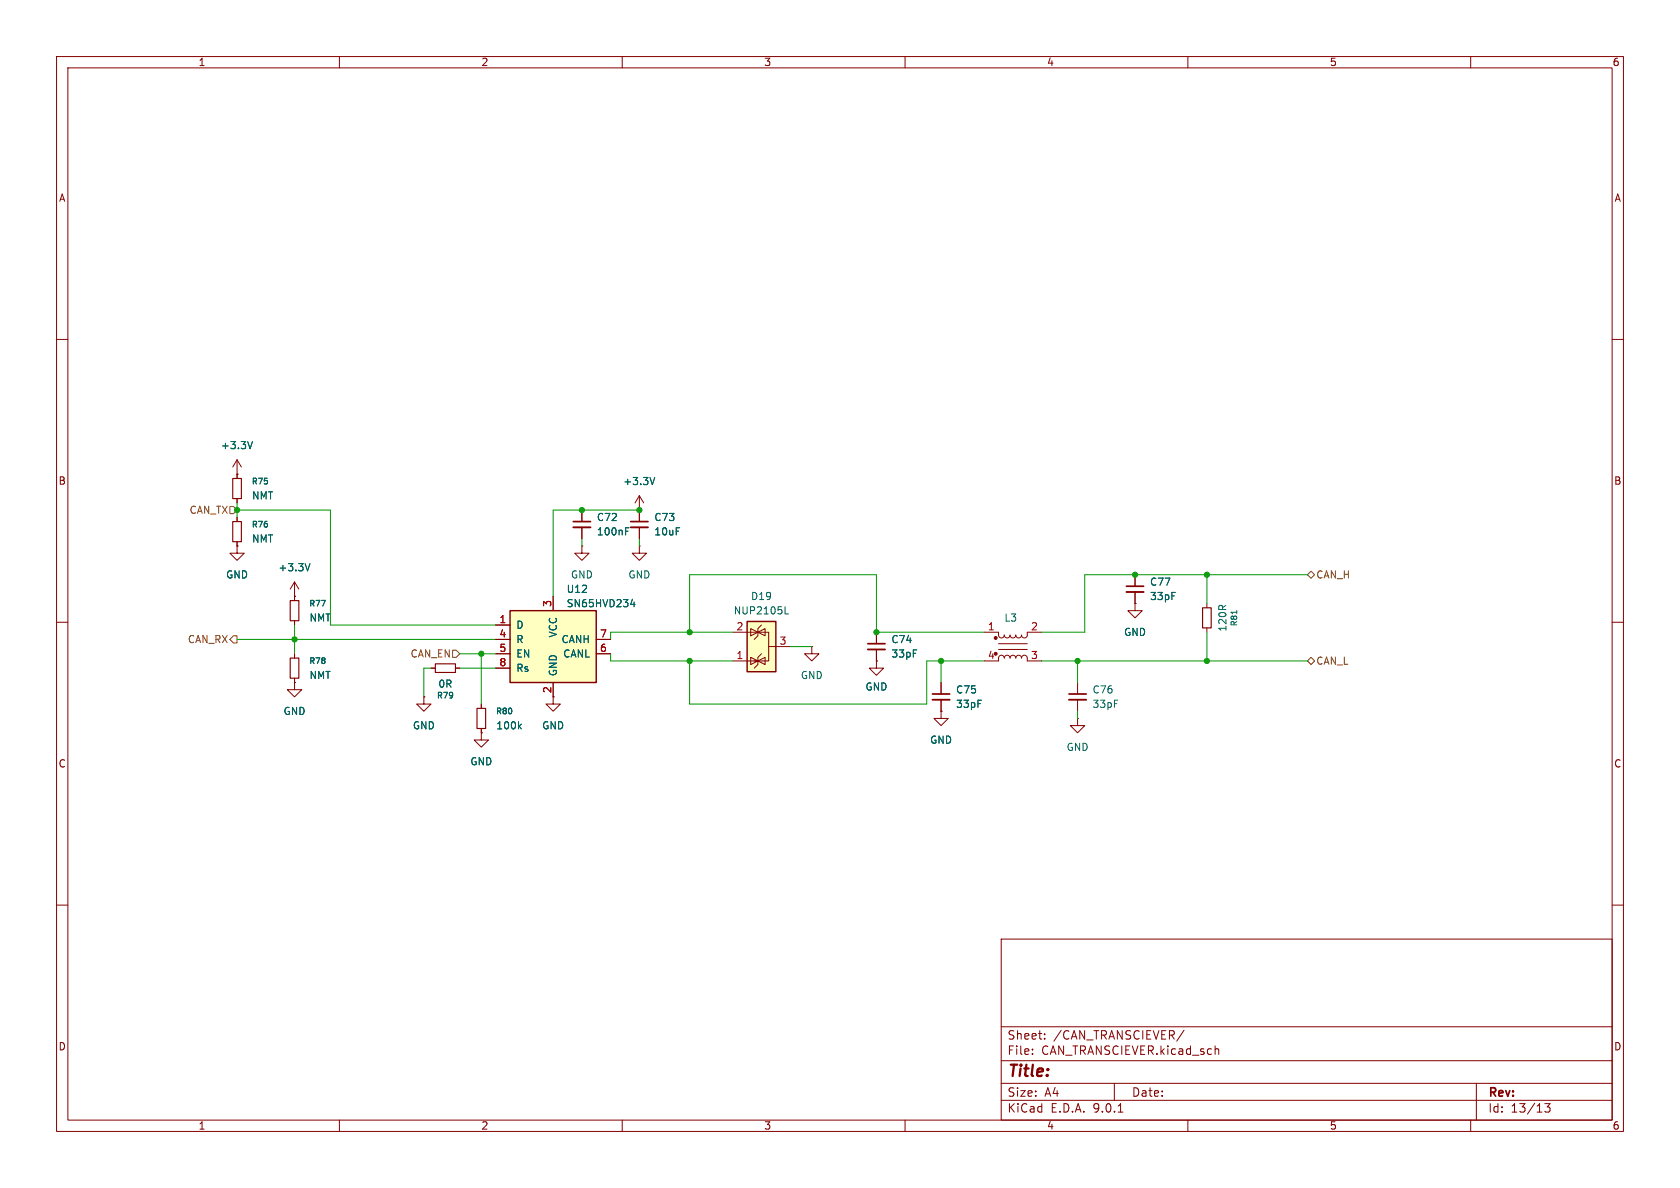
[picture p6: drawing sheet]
<svg xmlns="http://www.w3.org/2000/svg" width="297mm" height="210mm" viewBox="0 0 297 210" stroke-linecap="round" stroke-linejoin="round" font-family="sans-serif">
<g fill="none" stroke="#840000" stroke-width=".18">
<path d="M10 10h277v190h-277zM12 12h273v186h-273zM60 10v2M110 10v2M160 10v2M210 10v2M260 10v2M10 60h2M285 60h2M113 96.5v1.3h1.3l-1.3 1.3-1.2-1.3h1.2M113 96.5h.1M113 90.2v2"/>
<path d="M113 93.2v2.1M10 110h2M154.9 111.8v2M154.9 114.8v2M285 110h2M166.4 125.7v1.3h1.2l-1.2 1.3-1.3-1.3h1.3M166.4 125.7h.1M166.4 120.7v2M166.4 123.7v2M10 160h2M177 166h108v32h-108zM285 160h2"/>
<path d="M60 198v2M110 198v2M160 198v2M177 194.5h108M177 191.5h108M177 187.5h108M177 181.5h108M182.5 186.3v.1M182.5 185.5v.1M184.7 183.6v.1M184.7 182.8v.1M197 191.5v3"/>
<path d="M197.7 196.6h.8M209.3 182.1l-1.3 2M210 198v2M214.9 185.5h.5l.1 .9M260 198v2M261 191.5v6.5M273.1 195.1h.9l-.5 .6 .5 .1v.7l-.3 .1h-.4l-.2-.1"/>
</g>
<path d="M111.5 92.2h3.1M153.4 113.8h3.1M164.8 122.7h3.1" fill="none" stroke="#840000" stroke-width=".3"/>
<path d="M111.5 93.2h3.1M153.4 114.8h3.1M164.8 123.7h3.1" fill="none" stroke="#840000" stroke-width=".33"/>
<path d="M90.2 108h15.2v12.7h-15.2z" fill="#ffffc2"/>
<path d="M90.2 108h15.2v12.7h-15.2z" fill="none" stroke="#840000" stroke-width=".25"/>
<g fill="none" stroke="#840000" stroke-width=".18">
<path d="M41.9 91.4v.8M41.9 95.8v.7M87.6 110.5h2.6M87.6 113h2.6M87.6 115.6h2.6M87.6 118.1h2.6M97.8 105.4v2.6M105.4 113h2.5M105.4 115.6h2.5M154.9 116.8v1.3h1.3l-1.3 1.3-1.2-1.3h1.2M154.9 116.8h.1M174 111.8h2.5l.1 .7 .4 .3 .4-.2 .1-.3 .2 .3 .3 .2 .4-.1 .2-.4 .1 .3 .3 .2 .4-.1 .2-.4 .1 .3 .3 .2 .4-.1 .2-.4 .2 .4 .4 .1 .4-.3v-.7h2.5"/>
<path d="M174 116.8h2.5l.1-.7 .4-.3 .4 .2 .1 .3 .2-.3 .3-.2 .4 .2 .2 .3 .1-.3 .3-.2 .4 .1 .2 .4 .2-.4 .4-.1 .3 .2 .1 .3 .2-.4 .4-.1 .4 .3v.7h2.5M176.5 113.8h5.1M176.5 114.8h5.1M97.8 120.7v3.8h1.3l-1.3 1.2-1.3-1.2h1.3"/>
</g>
<path d="M111.8 105.9l-.3 .9h.8M112.1 106.4v.9" fill="none" stroke="#006464" stroke-width=".18"/>
<g fill="#840000" stroke="#840000" stroke-width=".18">
<circle cx="176" cy="112.8" r=".25"/>
<circle cx="176" cy="115.6" r=".25"/>
</g>
<path d="M41.1 92.2h1.6v3.6h-1.6z" fill="none" stroke="#840000" stroke-width=".2"/>
<path d="M132.1 109.9h5.1v8.8h-5.1z" fill="#ffffc2"/>
<path d="M132.1 109.9h5.1v8.8h-5.1z" fill="none" stroke="#840000" stroke-width=".25"/>
<g fill="none" stroke="#840000" stroke-width=".18">
<path d="M41.9 96.5v1.3h1.3l-1.3 1.3-1.3-1.3h1.3M41.9 96.5h.1M41.9 83.8h.1M41.9 81.3l-.8 1.3M41.9 81.3l.8 1.3M41.9 81.3v3.3M41.9 88.1v.8M41.9 91.4v.8M41.9 95.8v.7M102.9 96.5v1.3h1.2l-1.2 1.3-1.3-1.3h1.3M102.9 96.5h.1M102.9 90.2v2"/>
<path d="M102.9 93.2v2.1M113 90.2h.1M113 87.6l-.7 1.3M113 87.6l.8 1.3M113 87.6v4.6M113 93.2v2.1M52.1 105.4h.1M52.1 102.9v3.3M52.1 109.7v.8M52.1 115.6v.7M52.1 119.9v.8M52.1 102.9l-.8 1.2"/>
<path d="M52.1 102.9l.7 1.2M76.2 118.1h.8M80.5 118.1h.8M87.6 118.1h2.6M87.6 110.5h2.6M87.6 113h2.6M87.6 115.6h2.6M97.8 105.4v2.6M105.4 113h2.5M105.4 115.6h2.5M129.5 116.8h4.5M129.5 111.8h4.5"/>
<path d="M132.7 111.1l1.3 .7-1.3 .6zM133.3 116.8h.7l-1.3-.6v1.3l1.3-.7M134 111.8h1.9v5h-1.9M134 116.8l1.3-.6v1.3zM134 111.8l1.3-.7v1.3zM134.6 115.6l-.6 .6v1.3l-.7 .6M134.6 110.5l-.6 .6v1.3l-.7 .6M135.9 114.3h3.8M143.5 114.3v1.3h1.3l-1.3 1.2-1.3-1.2h1.3M143.5 114.3h.1M154.9 116.8h.1M154.9 111.8v2"/>
<path d="M154.9 114.8v2M200.7 106.7v1.3h1.2l-1.2 1.2-1.3-1.2h1.3M200.7 106.7h.1M200.7 101.6v2M200.7 104.6v2.1M213.4 106.7v.7M213.4 111v.8M52.1 120.7v1.2h1.2l-1.2 1.3-1.3-1.3h1.3M52.1 120.7h.1M74.9 123.2v1.3h1.3l-1.3 1.2-1.2-1.2h1.2M74.9 123.2h.1M85.1 129.5v1.3h1.3l-1.3 1.3-1.3-1.3h1.3"/>
<path d="M85.1 129.5h.1M85.1 124.5v.7M85.1 128.8v.7M97.8 120.7v2.5M166.4 125.7h.1M166.4 120.7v2M166.4 123.7v2M190.5 127v1.3h1.3l-1.3 1.2-1.3-1.2h1.3M190.5 127h.1M190.5 120.7v2M190.5 123.7v2"/>
</g>
<path d="M44.6 78l-.4 1.3M54.8 99.6l-.4 1.3M110.6 93.9h.4M110.6 93.3h.6M115.8 84.4l-.5 1.3M111.8 105.9l-.3 .9h.8M112.1 106.4v.9M138.8 108.5h.6M218.6 107.9v.6M91.8 128.4l.4 .4M92.2 128l-.5 .5" fill="none" stroke="#006464" stroke-width=".18"/>
<path d="M101.3 92.2h3.1M199.1 103.6h3.1M189 122.7h3" fill="none" stroke="#840000" stroke-width=".3"/>
<path d="M101.3 93.2h3.1M199.1 104.6h3.1M189 123.7h3" fill="none" stroke="#840000" stroke-width=".33"/>
<path d="M41.1 84.6h1.6v3.5h-1.6zM51.3 106.2h1.5v3.5h-1.5zM51.3 116.3h1.5v3.6h-1.5zM77 117.3h3.5v1.6h-3.5zM212.6 107.4h1.5v3.6h-1.5zM84.3 125.2h1.6v3.6h-1.6z" fill="none" stroke="#840000" stroke-width=".2"/>
<path d="M40.6 89.5h.7l.6 .7-.6 .6h-.7zM40.6 113l.7-.6h.6v1.3h-.6zM80 114.9h.6l.7 .7-.7 .6h-.6zM231.1 101.6l.7-.6 .6 .6-.6 .6zM231.1 116.8l.7-.6 .6 .6-.6 .7z" fill="none" stroke="#725600" stroke-width=".18"/>
<g fill="none" stroke="#009600" stroke-width=".18">
<path d="M41.9 90.2h16.5v20.3h29.2M41.9 88.9v2.5M102.9 95.3v1.2M113 90.2h-15.2v15.2M113 95.3v1.2M41.9 113h45.7M52.1 110.5v5.1M76.2 118.1h-1.3v5.1M81.3 115.6h6.3M81.3 118.1h6.3M85.1 115.6v8.9M107.9 115.6v1.2h21.6"/>
<path d="M121.9 111.8v-10.2h33v10.2h19.1M121.9 116.8v7.7h41.9v-7.7h10.2M129.5 111.8h-21.6v1.2M139.7 114.3h3.8M166.4 116.8v3.9M184.1 116.8h47M190.5 116.8v3.9M213.4 101.6v5.1M213.4 111.8v5M231.1 101.6h-39.3v10.2h-7.7M190.5 125.7v1.3"/>
</g>
<g fill="#009600" stroke="#009600" stroke-width=".18">
<circle cx="85.1" cy="115.6" r=".46"/>
<circle cx="121.9" cy="111.8" r=".46"/>
<circle cx="102.9" cy="90.2" r=".46"/>
<circle cx="113" cy="90.2" r=".46"/>
<circle cx="121.9" cy="116.8" r=".46"/>
<circle cx="213.4" cy="101.6" r=".46"/>
<circle cx="200.7" cy="101.6" r=".46"/>
<circle cx="190.5" cy="116.8" r=".46"/>
<circle cx="166.4" cy="116.8" r=".46"/>
<circle cx="213.4" cy="116.8" r=".46"/>
<circle cx="154.9" cy="111.8" r=".46"/>
<circle cx="41.9" cy="90.2" r=".46"/>
<circle cx="52.1" cy="113" r=".46"/>
</g>
<text font-size="2.8" fill="#840000" x="178" y="190.9">Title:</text>
<g font-size="2.1" fill="#840000">
<text x="178" y="184">Sheet:</text>
<text x="186.2" y="184">/CAN_TRANSCIEVER/</text>
<text x="178" y="186.7">File:</text>
<text x="184.1" y="186.7">CAN_TRANSCIEVER.kicad_sch</text>
<text x="178" y="196.9">KiCad</text>
<text x="178" y="194.1">Size:</text>
<text x="184.7" y="194.1">A4</text>
<text x="185.7" y="196.9">E.D.A.</text>
<text x="193.3" y="196.9">9.0.1</text>
<text x="200" y="194.1">Date:</text>
<text x="263" y="194.3">Rev:</text>
<text x="263" y="196.9">Id:</text>
<text x="267.1" y="196.9">13/13</text>
</g>
<g font-size="1.8" fill="#840000">
<text x="35" y="11.9">1</text>
<text x="85" y="11.9">2</text>
<text x="135" y="11.9">3</text>
<text x="185" y="11.9">4</text>
<text x="235" y="11.9">5</text>
<text x="285" y="11.9">6</text>
<text x="10.3" y="35.9">A</text>
<text x="285.3" y="35.9">A</text>
<text x="10.3" y="85.9">B</text>
<text x="285.3" y="85.9">B</text>
<text x="97.5" y="122.6" transform="rotate(-90 97.5 122.6)">2</text>
<text x="10.3" y="135.9">C</text>
<text x="285.3" y="135.9">C</text>
<text x="10.3" y="185.9">D</text>
<text x="285.3" y="185.9">D</text>
<text x="35" y="199.9">1</text>
<text x="85" y="199.9">2</text>
<text x="135" y="199.9">3</text>
<text x="185" y="199.9">4</text>
<text x="235" y="199.9">5</text>
<text x="285" y="199.9">6</text>
</g>
<g font-size="1.8" fill="#006464">
<text x="39" y="79.6">+3.3V</text>
<text x="44.5" y="88.5">NMT</text>
<text x="110.1" y="86">+3.3V</text>
<text x="105.4" y="94.8">100nF</text>
<text x="105.4" y="92.3">C72</text>
<text x="115.6" y="92.3">C73</text>
<text x="115.6" y="94.8">10uF</text>
<text x="44.5" y="96.1">NMT</text>
<text x="49.1" y="101.2">+3.3V</text>
<text x="39.9" y="102.5">GND</text>
<text x="100.1" y="105">U12</text>
<text x="100.1" y="107.5">SN65HVD234</text>
<text x="100.8" y="102.5">GND</text>
<text x="111" y="102.5">GND</text>
<text x="132.7" y="106.3">D19</text>
<text x="203.2" y="103.7">C77</text>
<text x="203.2" y="106.3">33pF</text>
<text x="54.6" y="110.1">NMT</text>
<text x="91.2" y="111.4">D</text>
<text x="91.2" y="113.9">R</text>
<text x="98.7" y="112.8" transform="rotate(-90 98.7 112.8)">VCC</text>
<text x="99.2" y="113.9">CANH</text>
<text x="129.6" y="108.8">NUP2105L</text>
<text x="157.5" y="113.9">C74</text>
<text x="177.5" y="110.1">L3</text>
<text x="198.6" y="112.6">GND</text>
<text x="217" y="111.8" transform="rotate(-90 217 111.8)">120R</text>
<text x="91.2" y="116.4">EN</text>
<text x="91.2" y="119">Rs</text>
<text x="98.7" y="119.6" transform="rotate(-90 98.7 119.6)">GND</text>
<text x="99.5" y="116.4">CANL</text>
<text x="157.5" y="116.4">33pF</text>
<text x="54.6" y="120.2">NMT</text>
<text x="77.4" y="121.8">0R</text>
<text x="141.5" y="120.2">GND</text>
<text x="152.9" y="122.3">GND</text>
<text x="168.9" y="122.8">C75</text>
<text x="168.9" y="125.3">33pF</text>
<text x="193" y="122.8">C76</text>
<text x="193" y="125.3">33pF</text>
<text x="50" y="126.6">GND</text>
<text x="72.9" y="129.1">GND</text>
<text x="87.6" y="129.1">100k</text>
<text x="95.8" y="129.1">GND</text>
<text x="164.3" y="131.7">GND</text>
<text x="83.1" y="135.5">GND</text>
<text x="188.5" y="132.9">GND</text>
</g>
<g font-size="1.8" fill="#725600">
<text x="33.4" y="91">CAN_TX</text>
<text x="232.6" y="102.5">CAN_H</text>
<text x="33.1" y="113.9">CAN_RX</text>
<text x="72.5" y="116.4">CAN_EN</text>
<text x="232.6" y="117.7">CAN_L</text>
</g>
<g font-size="1.8" fill="#a90000">
<text x="97.5" y="107.4" transform="rotate(-90 97.5 107.4)">3</text>
<text x="88.2" y="110.2">1</text>
<text x="88.2" y="112.8">4</text>
<text x="106" y="112.8">7</text>
<text x="130.1" y="111.5">2</text>
<text x="174.6" y="111.5">1</text>
<text x="182.2" y="111.5">2</text>
<text x="88.2" y="115.3">5</text>
<text x="88.2" y="117.9">8</text>
<text x="106" y="115.3">6</text>
<text x="130.1" y="116.6">1</text>
<text x="137.7" y="114">3</text>
<text x="174.6" y="116.6">4</text>
<text x="182.2" y="116.6">3</text>
</g>
<g font-size="1.4" fill="#006464">
<text x="44.4" y="85.8">R75</text>
<text x="44.4" y="93.4">R76</text>
<text x="54.6" y="107.4">R77</text>
<text x="218.9" y="110.8" transform="rotate(-90 218.9 110.8)">R81</text>
<text x="54.6" y="117.6">R78</text>
<text x="77.1" y="123.7">R79</text>
<text x="87.6" y="126.5">R80</text>
</g>
</svg>
